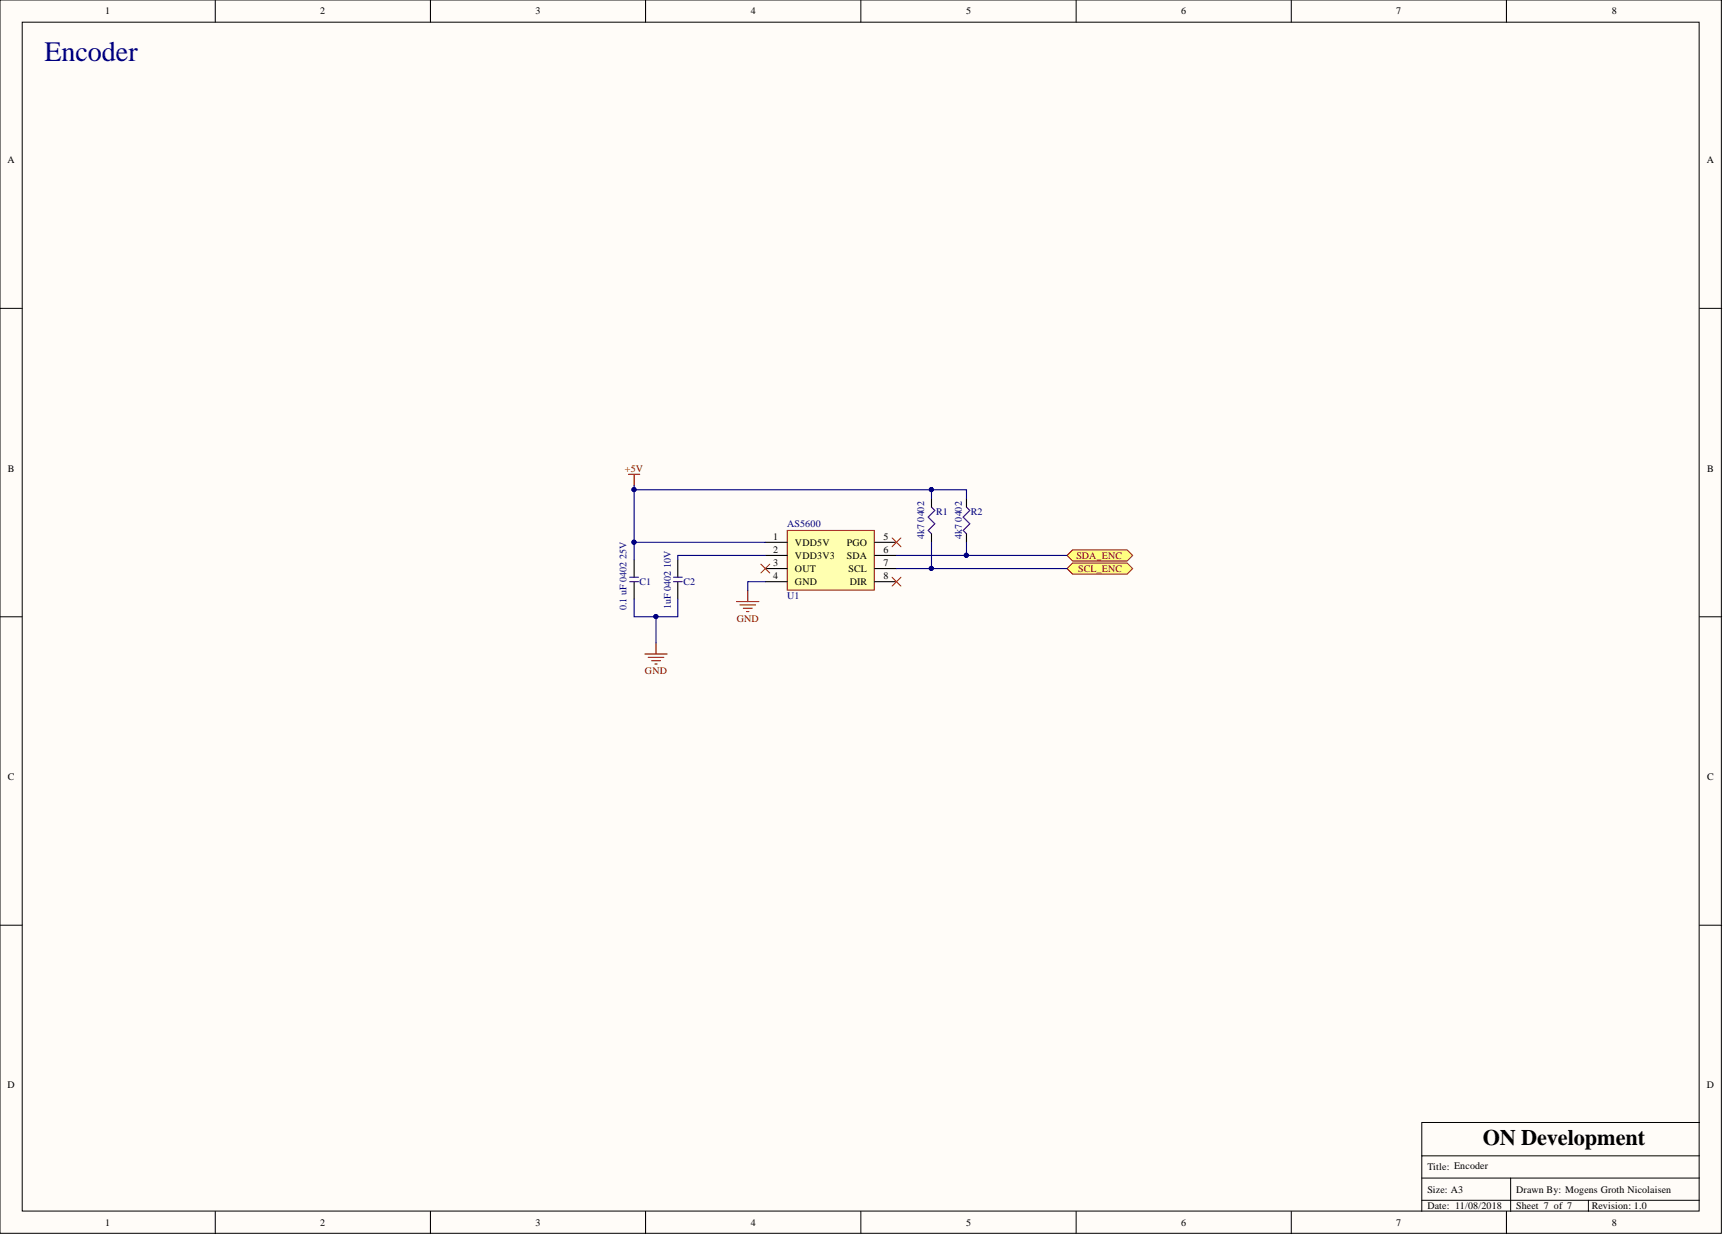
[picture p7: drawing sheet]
<svg xmlns="http://www.w3.org/2000/svg" width="393mm" height="282mm" viewBox="0 0 393 282" stroke-linecap="round" stroke-linejoin="round" font-family="sans-serif">
<g fill="#fffcf8" stroke="#000" stroke-width=".23">
<path d="M0 0h393v281.5h-393z"/>
<path d="M5.1 5.1h382.8v271.3h-382.8z"/>
</g>
<g fill="none" stroke="#000" stroke-width=".23">
<path d="M49.1 0v5.1M98.3 0v5.1M147.4 0v5.1M196.5 0v5.1M245.7 0v5.1M294.8 0v5.1M343.9 0v5.1M0 70.4h5.1M388 70.4h5M0 140.8h5.1M388 140.8h5M0 211.2h5.1"/>
<path d="M388 211.2h5M388 256.2h-63.4v7.6M49.1 276.5v5.1M98.3 276.5v5.1M147.4 276.5v5.1M196.5 276.5v5.1M245.7 276.5v5.1M294.8 276.5v5.1M324.6 268.9h63.4M324.6 273.9h63.4M343.9 276.5v5.1M344.9 268.9v7.6"/>
<path d="M362.6 273.9v2.6M388 263.8h-63.4v12.7"/>
</g>
<path d="M168.2 137.3h5M168.9 138.1h3.6M169.7 138.8h2M170.5 139.6h.5M170.7 134.8v2.5M147.2 149.3h5.1M148 150h3.5M148.8 150.8h2M149.5 151.6h.5M149.8 146.7v2.6" fill="none" stroke="#800000" stroke-width=".25"/>
<g fill="#ffff80" stroke="#800000" stroke-width=".23">
<path d="M244.9 125.5h12.4l1.3 1.3-1.3 1.2h-12.4l-1.3-1.2z" fill-rule="evenodd"/>
<path d="M244.9 128.5h12.4l1.3 1.3-1.3 1.2h-12.4l-1.3-1.2z" fill-rule="evenodd"/>
</g>
<path d="M144.8 127.8v3.9M144.8 132.8v3.9" fill="none" stroke="#000" stroke-width=".25"/>
<path d="M143.8 132.8h2M143.8 131.7h2" fill="none" stroke="#30007b" stroke-width=".25"/>
<path d="M179.7 121.1h19.9v13.6h-19.9z" fill="#ffffb0" stroke="#800000" stroke-width=".23"/>
<g fill="none" stroke="#000" stroke-width=".25">
<path d="M212.7 113.8v2M220.6 113.8v2M154.7 127.8v3.9M154.7 132.8v3.9M174.7 123.8h5M174.7 126.8h5M174.7 129.8h5M174.7 132.8h5M199.7 123.8h5M199.7 126.8h5M199.7 129.8h5M199.7 132.8h5"/>
<path d="M212.7 121.8v2M220.6 121.8v2"/>
</g>
<path d="M173.7 128.8l2 2M175.7 128.8l-2 2M203.7 122.8l2 2M203.7 131.7l2 2.1M205.7 122.8l-2 2M205.7 131.7l-2 2.1" fill="none" stroke="#f00" stroke-width=".23"/>
<path d="M212.7 115.8l.7 .7-1.5 1.5 1.5 1.5-1.5 1.6 .8 .7M220.6 115.8l.8 .7-1.5 1.5 1.5 1.5-1.5 1.6 .7 .7M153.7 132.8h2M153.7 131.7h2" fill="none" stroke="#30007b" stroke-width=".25"/>
<path d="M143.5 108.3h2.5M144.8 108.3v2.5" fill="none" stroke="#800000" stroke-width=".25"/>
<path d="M144.8 110.8v1M212.7 111.8v2M220.6 113.8v-2h-75.8v12M144.8 136.7v4h9.9v-4M174.7 123.8h-29.9v4M174.7 132.8h-4v2M174.7 126.8h-20v1M204.7 126.8h38.9M204.7 129.8h38.9M212.7 123.8v6M220.6 123.8v3M149.8 140.7v6" fill="none" stroke="#000080" stroke-width=".25"/>
<g fill="#000080" stroke="#000080" stroke-width=".23">
<circle cx="220.6" cy="126.7" r=".47"/>
<circle cx="212.6" cy="129.7" r=".47"/>
<circle cx="144.7" cy="123.7" r=".47"/>
<circle cx="149.7" cy="140.7" r=".47"/>
<circle cx="144.7" cy="111.7" r=".47"/>
<circle cx="212.6" cy="111.7" r=".47"/>
</g>
<text font-size="6.4" fill="#000080" x="10.1" y="13.9">Encoder</text>
<text font-size="5.1" x="338.5" y="261.4">ON Development</text>
<g font-size="2.3">
<text x="24" y="3.3">1</text>
<text x="73.1" y="3.3">2</text>
<text x="122.2" y="3.3">3</text>
<text x="171.4" y="3.3">4</text>
<text x="220.5" y="3.3">5</text>
<text x="269.6" y="3.3">6</text>
<text x="318.8" y="3.3">7</text>
<text x="367.9" y="3.3">8</text>
<text x="1.7" y="37.2">A</text>
<text x="389.7" y="37.2">A</text>
<text x="1.8" y="107.6">B</text>
<text x="389.8" y="107.6">B</text>
<text x="176.5" y="123.3">1</text>
<text x="181.5" y="124.5">VDD5V</text>
<text x="193.3" y="124.5">PGO</text>
<text x="201.7" y="123.3">5</text>
<text x="176.5" y="126.2">2</text>
<text x="176.5" y="129.3">3</text>
<text x="181.5" y="127.5">VDD3V3</text>
<text x="181.5" y="130.5">OUT</text>
<text x="193.3" y="127.5">SDA</text>
<text x="193.7" y="130.5">SCL</text>
<text x="201.7" y="126.2">6</text>
<text x="201.7" y="129.3">7</text>
<text x="176.5" y="132.2">4</text>
<text x="181.5" y="133.5">GND</text>
<text x="194" y="133.5">DIR</text>
<text x="201.7" y="132.2">8</text>
<text x="1.8" y="178">C</text>
<text x="389.8" y="178">C</text>
<text x="1.7" y="248.4">D</text>
<text x="389.7" y="248.4">D</text>
<text x="325.9" y="267.1">Title: Encoder</text>
<text x="325.9" y="272.2">Size: A3</text>
<text x="325.9" y="276">Date: 11/08/2018</text>
<text x="346.1" y="276">Sheet 7 of 7</text>
<text x="346.1" y="272.2">Drawn By: Mogens Groth Nicolaisen</text>
<text x="363.4" y="276">Revision: 1.0</text>
<text x="24" y="279.8">1</text>
<text x="73.1" y="279.8">2</text>
<text x="122.2" y="279.8">3</text>
<text x="171.4" y="279.8">4</text>
<text x="220.5" y="279.8">5</text>
<text x="269.6" y="279.8">6</text>
<text x="318.8" y="279.8">7</text>
<text x="367.9" y="279.8">8</text>
</g>
<g font-size="2.3" fill="#800000">
<text x="142.7" y="107.7">+5V</text>
<text x="245.7" y="127.5">SDA_ENC</text>
<text x="246.1" y="130.5">SCL_ENC</text>
<text x="168.2" y="141.9">GND</text>
<text x="147.2" y="153.9">GND</text>
</g>
<g font-size="2.3" fill="#000080">
<text x="211" y="119" transform="rotate(-90 211 119)">0402</text>
<text x="213.7" y="117.6">R1</text>
<text x="219.6" y="119" transform="rotate(-90 219.6 119)">0402</text>
<text x="221.6" y="117.6">R2</text>
<text x="179.7" y="120.3">AS5600</text>
<text x="211" y="123" transform="rotate(-90 211 123)">4k7</text>
<text x="219.6" y="123" transform="rotate(-90 219.6 123)">4k7</text>
<text x="143" y="127.7" transform="rotate(-90 143 127.7)">25V</text>
<text x="153.2" y="129.7" transform="rotate(-90 153.2 129.7)">10V</text>
<text x="146" y="133.5">C1</text>
<text x="156" y="133.5">C2</text>
<text x="179.7" y="136.8">U1</text>
<text x="143" y="139.3" transform="rotate(-90 143 139.3)">0.1 uF 0402</text>
<text x="153.2" y="139" transform="rotate(-90 153.2 139)">1uF 0402</text>
</g>
</svg>
